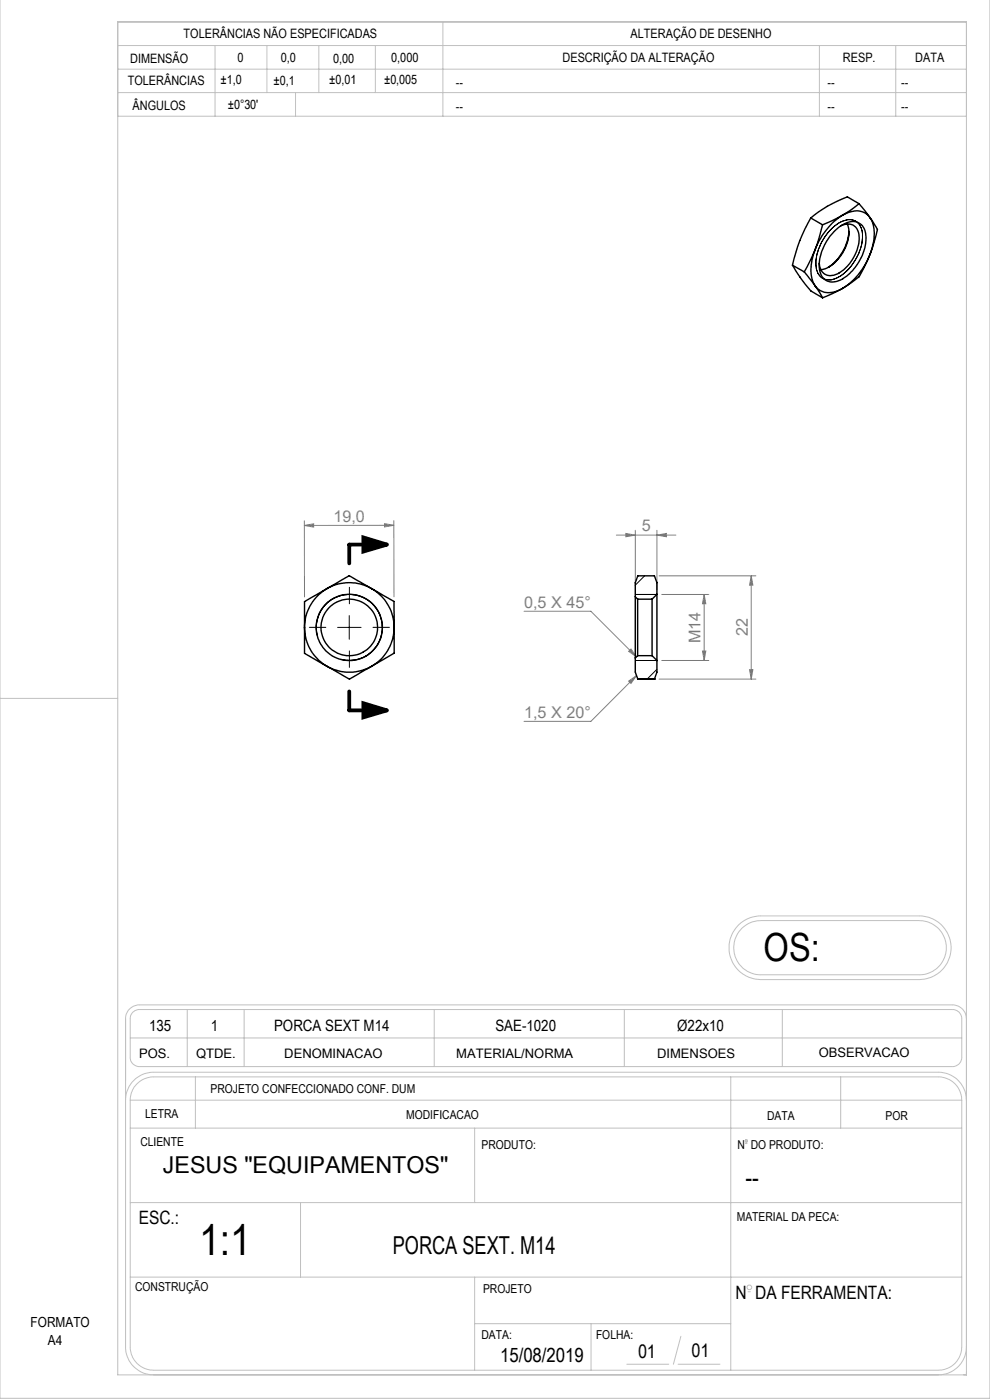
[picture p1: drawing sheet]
<svg xmlns="http://www.w3.org/2000/svg" width="210mm" height="297mm" viewBox="0 0 210 297" stroke-linecap="round" stroke-linejoin="round" font-family="sans-serif">
<path d="M77.1 114l5 1.5-5 1.5zM77.1 149.2l5 1.5-5 1.5z" fill="none" stroke="#000" stroke-width=".8" stroke-linecap="butt"/>
<g fill="none" stroke="#c0c0c0" stroke-width=".21">
<path d="M210 -.1v296.7h-210v-296.6M25 4.7h180v287h-180zM25 9.7h180M25 19.6h180M25 14.7h180M45.6 9.7v15M56.6 9.7v9.9M62.7 19.6v5.1M67.6 9.7v9.9M79.6 9.7v9.9M93.9 4.7v20M173.8 9.7v15"/>
<path d="M190 9.7v15M25 24.7h180M0 148.2h25M156.7 196.2l.5-.5a6.7 6.7 0 0 1 4.2-1.4h33.6a6.8 6.8 0 0 1 6.8 6.8 6.8 6.8 0 0 1-6.8 6.7h-33.6a6.8 6.8 0 0 1-6.2-4.2 6.8 6.8 0 0 1 1.5-7.4zM157.4 196.9l.2-.2a5.6 5.6 0 0 1 3.8-1.4h33.6a5.8 5.8 0 0 1 5.7 5.7 5.8 5.8 0 0 1-5.7 5.8h-33.6a5.8 5.8 0 0 1-5.3-3.6 5.8 5.8 0 0 1 1.3-6.3zM28.3 214.7l1.1-.5h172.8a1.93 1.93 0 0 1 1.8 1.9v8.4a1.93 1.93 0 0 1-2 1.8h-172.4a1.92 1.92 0 0 1-2-2v-8.2a1.81 1.81 0 0 1 .7-1.4zM39.7 214.2v12.1M51.8 214.2v12.1M92.1 214.2v12.1M132.4 214.2v12.1M165.9 214.2v12.1M205 216.1a2.94 2.94 0 0 0-3-2.9h-172.4a2.94 2.94 0 0 0-3 2.9v69.6a6 6 0 0 0 6 6"/>
<path d="M26.6 233.4a6 6 0 0 1 6-5.9h166.5a6 6 0 0 1 5.9 5.9M27.6 233.4a4.9 4.9 0 0 1 5-4.9h166.5a4.9 4.9 0 0 1 4.9 4.9M27.6 233.4v52.3a4.9 4.9 0 0 0 5 5h166.5a4.9 4.9 0 0 0 4.9-5v-52.3M27.6 239.3h176.4M27.6 233.4h176.4M27.6 220.2h176.4M41.5 228.5v10.8M100.7 239.3v15.8M155 228.5v62.2M178.3 228.5v10.8M27.6 255.1h176.4M63.7 255.1v15.8"/>
<path d="M158.2 242.6h.2M27.6 270.9h176.4M100.7 270.9v19.8M158.7 274h.5M100.7 280.8h54.3M125.4 280.8v9.9M133 289.4h8.9M143.8 289.4h8.9M144.4 283.5l-1.6 5.9M205 285.7a6 6 0 0 1-5.9 6"/>
<circle cx="158.3" cy="242.1" r=".25"/>
<circle cx="159" cy="273.1" r=".5"/>
</g>
<g fill="none" stroke="#808080" stroke-width=".21">
<path d="M64.6 111.5l1.9-.4v.7zM64.6 110.5v16.1M81.6 111.1l1.9 .3-1.9 .4zM83.5 110.5l.1 16.1M83.5 111.4l-18.9 .1M130.7 113.5h12.7M132.8 113.2l2 .3-2 .4zM134.8 112.5v13.1M139.3 113.5l2.1-.3v.7zM139.3 112.5v12.6M111.2 129.7h14.1l9.7 9.6M133.4 138.2l.4-.5 1.2 1.6z"/>
<path d="M139.8 122.2h20.5M140.4 126.1h10M149 138.1h.7l-.3 2zM149.4 126.1l.3 2h-.7zM149.4 126.1v14M159.3 122.2v21.9M159.3 122.2l.4 1.9h-.7zM133.4 144.5l1.6-1.2-1.2 1.7zM135 143.3l-9.7 9.7h-14.1M139.8 144.1h20.5M140.4 140.1h10M159 142.1h.7l-.4 2z"/>
</g>
<path d="M176.3 48.6a4.8 4.8 0 0 1 5-1.8 3.8 3.8 0 0 1 1.6 4.4 10.5 10.5 0 0 1-5.9 8 2.85 2.85 0 0 1-3.9-3 11.1 11.1 0 0 1 3.2-7.6zM67.3 134.9a7 7 0 0 1 6.2-8.8 7 7 0 0 1 7.6 7.6 7 7 0 0 1-8.8 6.2M71.6 133.1h5M74.1 130.6v5M134.8 126.1h4.5M134.8 140.1h4.5" fill="none" stroke="#000" stroke-width=".21"/>
<path d="M82.1 115.5h-8v4M74.1 146.7v4h8" fill="none" stroke="#000" stroke-width=".8"/>
<path d="M69.1 133.1h-3.5M74.1 128.1v-3.5M74.1 138.1v3.5M79.1 133.1h3.5" fill="none" stroke="#000" stroke-width=".21" stroke-dasharray="15.2 1.3 1.3 1.3"/>
<path d="M77.1 114l5 1.5-5 1.5zM77.1 149.2l5 1.5-5 1.5z" fill="#000"/>
<g fill="#808080">
<path d="M133.4 144.5l1.6-1.2-1.2 1.7zM133.4 138.2l.4-.5 1.2 1.6z"/>
<path d="M132.8 113.2l2 .3-2 .4zM139.3 113.5l2.1-.3v.7z"/>
<path d="M64.6 111.5l1.9-.4v.7zM81.6 111.1l1.9 .3-1.9 .4z"/>
<path d="M149 138.1h.7l-.3 2zM149.4 126.1l.3 2h-.7z"/>
<path d="M159.3 122.2l.4 1.9h-.7zM159 142.1h.7l-.4 2z"/>
</g>
<g fill="none" stroke="#000" stroke-width=".3">
<path d="M168.1 56.3a33.3 33.3 0 0 0 3.9 5.4l2.5 1.5M168.1 56.3l2.5 1.4M170.6 57.7l2.3 3M172 46.2a33.1 33.1 0 0 0-3.9 10.1M172 46.2l2.5 1.5M172.9 52.9l-2.3 4.8M172.9 52.9a8.6 8.6 0 0 0 0 7.8M174.5 47.7l-1.6 5.2M176.9 49.1a5.3 5.3 0 0 1 4.7-2 3.3 3.3 0 0 1 2.1 3.8 10.6 10.6 0 0 1-5.9 8.7 2.78 2.78 0 0 1-4-2.6 10.4 10.4 0 0 1 3.1-7.9zM178.4 47.9a2.53 2.53 0 0 1 2.8 0 2.53 2.53 0 0 1 1 2.6 8.9 8.9 0 0 1-5.3 7.9 2.42 2.42 0 0 1-3.1-2.6M178.7 45.6a15.1 15.1 0 0 0-5.8 7.3M178.7 45.6l.4-.1a4 4 0 0 1 5.3 .4l.1 .3"/>
<path d="M178.7 45.6l-4.2 2.1M179.7 47.5a7.8 7.8 0 0 1-2.2 7.7 5.4 5.4 0 0 1-3.4 2M180.1 49.1a10.2 10.2 0 0 1-4.4 7.6M182.2 43.2l-2.5-1.4a25.7 25.7 0 0 0-7.7 4.4M182.2 43.2l-1.6 1.3-1.9 1.1M182.2 43.2l2.3 3M184.5 46.2a7.9 7.9 0 0 1 .4 6.7l-.3 1M184.5 46.2l1.6 2.5-1.5 5.2M184.6 53.9a14.9 14.9 0 0 1-5.8 7.3M184.6 53.9l-2.4 4.8-3.4 2.5M172.9 60.7a4.1 4.1 0 0 0 5.5 .7l.4-.2M172.9 60.7l1.6 2.5"/>
<path d="M178.8 61.2l-4.3 2M64.6 133.1a9.6 9.6 0 0 0 4.8 8.3M64.6 133.1v5.5l4.8 2.8M69.3 124.9a9.7 9.7 0 0 0-4.7 8.2M69.3 124.9a9.5 9.5 0 0 1 9.5 0M69.3 124.9l4.8-2.8 4.7 2.8M69.3 124.9l-4.7 2.7v5.5M78.8 124.9a9.7 9.7 0 0 1 4.8 8.2M78.8 124.9l4.8 2.7v5.5M83.6 133.1a9.6 9.6 0 0 1-4.7 8.2M83.6 133.1v5.5l-4.7 2.7M134.8 126.6v13"/>
<path d="M134.8 126.6l.5 .5M134.8 139.6v3l.5 1.5M135.3 127.1v12M135.3 139.1l-.5 .5M135.3 139.1h3M135.3 127.1h3M138.3 127.1v12M138.3 139.1l1 1M139.3 126.1v14M139.3 126.1l-1 1M139.3 126.1v-2.5l-.5-1.4h-3.5l-.5 1.4v3M78.9 141.3a9.7 9.7 0 0 1-9.5 .1"/>
<path d="M78.9 141.3l-4.8 2.8-4.7-2.7M135.3 144.1h.1M135.3 144.1h3.5M138.8 144.1h.1M139.3 140.1v2.5l-.5 1.5"/>
<circle cx="74.1" cy="133.1" r="6"/>
<circle cx="74.1" cy="133.1" r="7"/>
</g>
<path d="M136.7 122.2l-1.9 1.9M139.3 142l-2 2.1" fill="none" stroke="#000" stroke-width=".21"/>
<text font-size="9.4" x="42.2" y="266.1">1:1</text>
<text font-size="8.2" x="162" y="203.8">OS:</text>
<text font-size="5.9" x="158.1" y="251.9">--</text>
<text font-size="5.3" x="83.3" y="265.9">PORCA SEXT. M14</text>
<text font-size="4.9" x="34.5" y="248.9">JESUS &quot;EQUIPAMENTOS&quot;</text>
<text font-size="4.2" x="106.1" y="288.9">15/08/2019</text>
<g font-size="4.1">
<text x="146.7" y="287.9">01</text>
<text x="135.3" y="288.1">01</text>
</g>
<g font-size="3.9">
<text x="29.4" y="259.7">ESC.:</text>
<text x="156" y="275.6">N DA FERRAMENTA:</text>
</g>
<g font-size="3.4" fill="#808080">
<text x="70.7" y="110.7">19,0</text>
<text x="136.1" y="112.7">5</text>
<text x="111.2" y="128.9">0,5 X 45°</text>
<text x="148.6" y="136.4" transform="rotate(-90 148.6 136.4)">M14</text>
<text x="158.6" y="135" transform="rotate(-90 158.6 135)">22</text>
<text x="111.2" y="152.2">1,5 X 20°</text>
</g>
<g font-size="3.3">
<text x="31.6" y="218.8">135</text>
<text x="44.7" y="218.8">1</text>
<text x="58.1" y="218.8">PORCA SEXT M14</text>
<text x="105.1" y="218.8">SAE-1020</text>
<text x="143.7" y="218.8">Ø22x10</text>
</g>
<g font-size="3">
<text x="6.5" y="281.4">FORMATO</text>
<text x="10.2" y="285.4">A4</text>
</g>
<g font-size="2.8">
<text x="29.5" y="224.4">POS.</text>
<text x="41.6" y="224.4">QTDE.</text>
<text x="60.3" y="224.4">DENOMINACAO</text>
<text x="96.8" y="224.4">MATERIAL/NORMA</text>
<text x="139.4" y="224.3">DIMENSOES</text>
<text x="173.7" y="224.2">OBSERVACAO</text>
</g>
<g font-size="2.7">
<text x="38.9" y="8.1">TOLERÂNCIAS NÃO ESPECIFICADAS</text>
<text x="133.8" y="8.1">ALTERAÇÃO DE DESENHO</text>
<text x="27.6" y="13.4">DIMENSÃO</text>
<text x="46.8" y="17.8">±1,0</text>
<text x="50.4" y="13.1">0</text>
<text x="58" y="18">±0,1</text>
<text x="59.6" y="13.2">0,0</text>
<text x="69.8" y="17.8">±0,01</text>
<text x="70.7" y="13.3">0,00</text>
<text x="81.5" y="17.9">±0,005</text>
<text x="83" y="13.2">0,000</text>
<text x="119.3" y="13.2">DESCRIÇÃO DA ALTERAÇÃO</text>
<text x="178.8" y="13.2">RESP.</text>
<text x="194.2" y="13.2">DATA</text>
<text x="27.1" y="18.1">TOLERÂNCIAS</text>
<text x="28.1" y="23.2">ÂNGULOS</text>
<text x="48.3" y="23.1">±0°30'</text>
<text x="96.7" y="18.5">--</text>
<text x="96.7" y="23.5">--</text>
<text x="175.5" y="18.5">--</text>
<text x="175.5" y="23.5">--</text>
<text x="191.1" y="18.5">--</text>
<text x="191.1" y="23.5">--</text>
</g>
<g font-size="2.6">
<text x="44.7" y="231.9">PROJETO CONFECCIONADO CONF. DUM</text>
<text x="30.8" y="237.2">LETRA</text>
<text x="86.2" y="237.3">MODIFICACAO</text>
<text x="162.7" y="237.6">DATA</text>
<text x="187.8" y="237.6">POR</text>
<text x="29.8" y="243.1">CLIENTE</text>
<text x="102.1" y="243.7">PRODUTO:</text>
<text x="156.4" y="243.7">N DO PRODUTO:</text>
<text x="156.3" y="259.1">MATERIAL DA PECA:</text>
<text x="28.7" y="273.8">CONSTRUÇÃO</text>
<text x="102.5" y="274.2">PROJETO</text>
<text x="102.1" y="284.1">DATA:</text>
<text x="126.4" y="284.1">FOLHA:</text>
</g>
</svg>
